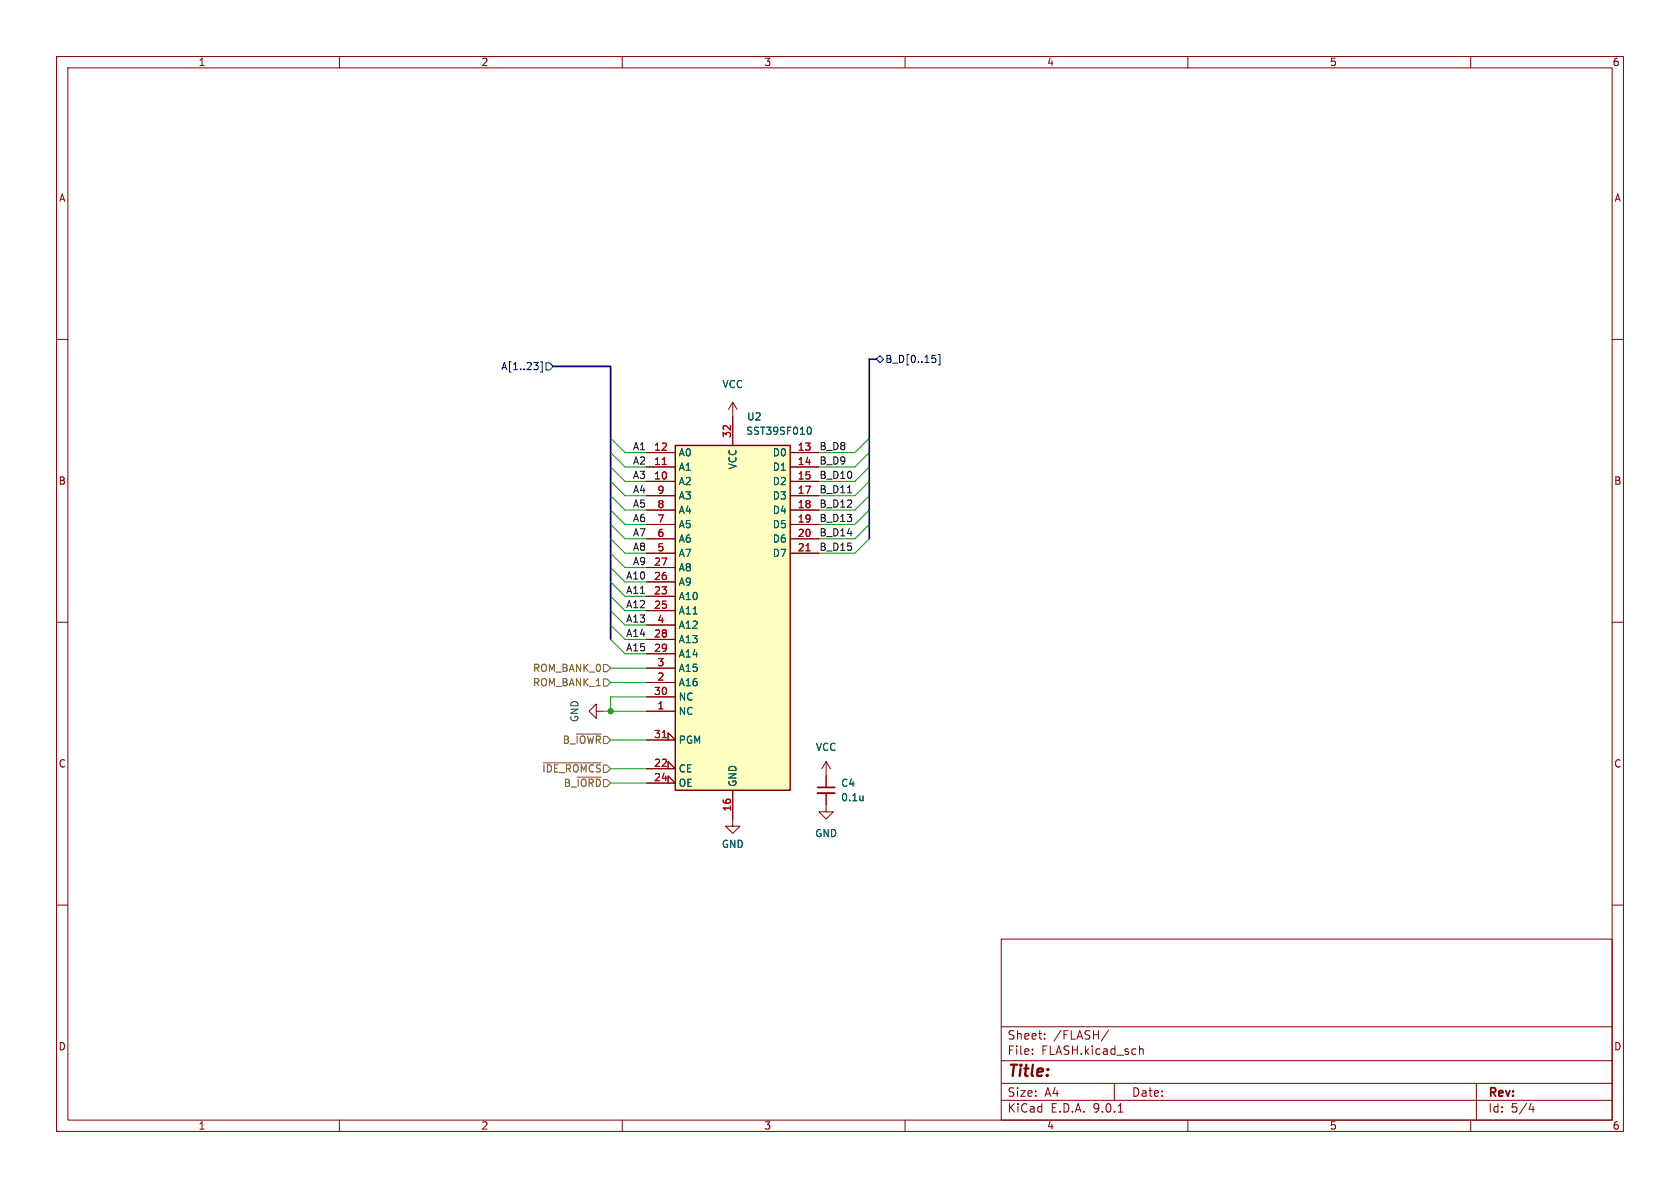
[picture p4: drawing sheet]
<svg xmlns="http://www.w3.org/2000/svg" width="297mm" height="210mm" viewBox="0 0 297 210" stroke-linecap="round" stroke-linejoin="round" font-family="sans-serif">
<g fill="none" stroke="#840000" stroke-width=".18">
<path d="M10 10h277v190h-277zM12 12h273v186h-273zM60 10v2M110 10v2M160 10v2M210 10v2M260 10v2M10 60h2M285 60h2M10 110h2M285 110h2M10 160h2"/>
<path d="M177 166h108v32h-108zM285 160h2M60 198v2M110 198v2M160 198v2M177 194.5h108M177 191.5h108M177 187.5h108M177 181.5h108M182.5 186.3v.1M182.5 185.5v.1M184.7 183.6v.1"/>
<path d="M184.7 182.8v.1M196 182.1l-1.3 2M197 191.5v3M197.7 196.6h.8M201.5 184.9v1.5M201.5 185.5l.2-.1 .3 .1 .1 .9M210 198v2M260 198v2M261 191.5v6.5M270.7 195l-.4 1.1h.9M271 195.6v1"/>
</g>
<path d="M119.4 78.7h20.3v61h-20.3z" fill="#ffffc2"/>
<path d="M119.4 78.7h20.3v61h-20.3z" fill="none" stroke="#840000" stroke-width=".25"/>
<g fill="none" stroke="#840000" stroke-width=".18">
<path d="M129.5 71.1v7.6M129.5 71.1l-.7 1.3M129.5 71.1l.8 1.3M114.3 80h5.1M114.3 82.6h5.1M114.3 85.1h5.1M114.3 87.6h5.1M114.3 90.2h5.1M114.3 92.7h5.1M114.3 95.3h5.1M114.3 97.8h5.1M139.7 80h5.1"/>
<path d="M139.7 82.6h5.1M139.7 85.1h5.1M139.7 87.6h5.1M139.7 90.2h5.1M139.7 92.7h5.1M139.7 95.3h5.1M139.7 97.8h5.1M114.3 100.3h5.1M114.3 102.9h5.1M114.3 105.4h5.1M114.3 108h5.1M114.3 110.5h5.1"/>
<path d="M114.3 113h5.1M114.3 115.6h5.1M114.3 118.1h5.1M105.4 125.7v-1.2l-1.3 1.2 1.3 1.3v-1.3h1.3M114.3 130.8h5.1l-1.3-1.3v1.3M114.3 135.9h5.1l-1.3-1.3v1.3M114.3 138.4h5.1l-1.3-1.2v1.2M114.3 120.7h5.1M114.3 123.2h5.1M114.3 125.7h5.1M129.5 139.7v6.4h1.3l-1.3 1.2-1.2-1.2h1.2M146 134.6l-.7 1.3"/>
<path d="M146 134.6l.8 1.3M146 134.6v4.6M146 140.2v3.3h1.3l-1.3 1.3-1.2-1.3h1.2"/>
</g>
<path d="M117.1 82.1h.7M142.5 97.4h.7M117.1 130.4h.7" fill="none" stroke="#a90000" stroke-width=".18"/>
<path d="M143 75.5a.68 .68 0 0 1 .4 .6 .68 .68 0 0 1-.4 .7M152.6 140.7v.8M152.6 141.4l-.1 .1" fill="none" stroke="#006464" stroke-width=".18"/>
<path d="M144.5 139.2h3.1" fill="none" stroke="#840000" stroke-width=".3"/>
<path d="M144.5 140.2h3.1" fill="none" stroke="#840000" stroke-width=".33"/>
<path d="M106.7 117.5h.6l.6 .6-.6 .6h-.6zM96 134.8h10.3M101.9 129.8h4.4M102 137.4h4.3M106.7 120h.6l.6 .7-.6 .6h-.6z" fill="none" stroke="#725600" stroke-width=".18"/>
<path d="M94.4 64.1h.7l-.4 .5M95.1 64.7v.5M95.6 64h.3v1.8h-.3M96.5 64.1h.7l.6 .7-.6 .6h-.7zM154.9 63.5l.7-.6 .6 .6-.6 .6zM164.8 62.8h.6M165.2 63.3l.3 .2v.3l-.3 .3M165.9 62.7h.3v1.8h-.3" fill="none" stroke="#000084" stroke-width=".18"/>
<path d="M149.8 87.1h.8" fill="none" stroke="#0f0f0f" stroke-width=".18"/>
<path d="M97.8 64.8h10.1v48.2M154.9 63.5h-1.2v31.8" fill="none" stroke="#000084" stroke-width=".3"/>
<g fill="none" stroke="#009600" stroke-width=".18">
<path d="M107.9 77.5l2.6 2.5h3.8M153.7 77.5l-2.6 2.5h-6.3M107.9 97.8l2.6 2.5h3.8M107.9 82.6l2.6 2.5h3.8M107.9 85.1l2.6 2.5h3.8M107.9 80l2.6 2.6h3.8M107.9 90.2l2.6 2.5h3.8M107.9 95.3l2.6 2.5h3.8M107.9 92.7l2.6 2.6h3.8M107.9 87.6l2.6 2.6h3.8M153.7 82.6l-2.6 2.5h-6.3M153.7 85.1l-2.6 2.5h-6.3"/>
<path d="M153.7 80l-2.6 2.6h-6.3M153.7 90.2l-2.6 2.5h-6.3M153.7 95.3l-2.6 2.5h-6.3M153.7 92.7l-2.6 2.6h-6.3M153.7 87.6l-2.6 2.6h-6.3M107.9 108l2.6 2.5h3.8M107.9 105.4l2.6 2.6h3.8M107.9 118.1h6.4M107.9 110.5l2.6 2.5h3.8M107.9 113l2.6 2.6h3.8M107.9 102.9l2.6 2.5h3.8M107.9 100.3l2.6 2.6h3.8"/>
<path d="M106.7 125.7h7.6M107.9 130.8h6.4M107.9 138.4h6.4M107.9 135.9h6.4M107.9 120.7h6.4M114.3 123.2h-6.4v2.5"/>
</g>
<circle cx="107.9" cy="125.7" r=".46" fill="#009600" stroke="#009600" stroke-width=".18"/>
<text font-size="2.8" fill="#840000" x="178" y="190.9">Title:</text>
<g font-size="2.1" fill="#840000">
<text x="178" y="184">Sheet:</text>
<text x="186.2" y="184">/FLASH/</text>
<text x="178" y="186.7">File:</text>
<text x="184.1" y="186.7">FLASH.kicad_sch</text>
<text x="178" y="196.9">KiCad</text>
<text x="178" y="194.1">Size:</text>
<text x="184.7" y="194.1">A4</text>
<text x="185.7" y="196.9">E.D.A.</text>
<text x="193.3" y="196.9">9.0.1</text>
<text x="200" y="194.1">Date:</text>
<text x="263" y="194.3">Rev:</text>
<text x="263" y="196.9">Id:</text>
<text x="267.1" y="196.9">5/4</text>
</g>
<g font-size="1.8" fill="#840000">
<text x="35" y="11.9">1</text>
<text x="85" y="11.9">2</text>
<text x="135" y="11.9">3</text>
<text x="185" y="11.9">4</text>
<text x="235" y="11.9">5</text>
<text x="285" y="11.9">6</text>
<text x="10.3" y="35.9">A</text>
<text x="285.3" y="35.9">A</text>
<text x="10.3" y="85.9">B</text>
<text x="285.3" y="85.9">B</text>
<text x="10.3" y="135.9">C</text>
<text x="285.3" y="135.9">C</text>
<text x="10.3" y="185.9">D</text>
<text x="285.3" y="185.9">D</text>
<text x="35" y="199.9">1</text>
<text x="85" y="199.9">2</text>
<text x="135" y="199.9">3</text>
<text x="185" y="199.9">4</text>
<text x="235" y="199.9">5</text>
<text x="285" y="199.9">6</text>
</g>
<g font-size="1.8" fill="#000084">
<text x="88.5" y="65.6">A[1..23]</text>
<text x="156.4" y="64.4">B_D[0..15]</text>
</g>
<g font-size="1.8" fill="#006464">
<text x="127.6" y="68.8">VCC</text>
<text x="131.8" y="77.1">SST39SF010</text>
<text x="132" y="74.5">U2</text>
<text x="119.9" y="80.9">A0</text>
<text x="119.9" y="83.4">A1</text>
<text x="130.4" y="83.1" transform="rotate(-90 130.4 83.1)">VCC</text>
<text x="136.5" y="80.9">D0</text>
<text x="136.5" y="83.4">D1</text>
<text x="119.9" y="86">A2</text>
<text x="119.9" y="88.5">A3</text>
<text x="136.5" y="86">D2</text>
<text x="136.5" y="88.5">D3</text>
<text x="119.9" y="91">A4</text>
<text x="119.9" y="93.6">A5</text>
<text x="136.5" y="91">D4</text>
<text x="136.5" y="93.6">D5</text>
<text x="119.9" y="96.1">A6</text>
<text x="119.9" y="98.7">A7</text>
<text x="119.9" y="101.2">A8</text>
<text x="136.5" y="96.1">D6</text>
<text x="136.5" y="98.7">D7</text>
<text x="119.9" y="103.7">A9</text>
<text x="119.9" y="106.3">A10</text>
<text x="119.9" y="108.8">A11</text>
<text x="119.9" y="111.4">A12</text>
<text x="119.9" y="113.9">A13</text>
<text x="119.9" y="116.4">A14</text>
<text x="119.9" y="119">A15</text>
<text x="119.9" y="121.5">A16</text>
<text x="119.9" y="124.1">NC</text>
<text x="102.5" y="127.8" transform="rotate(-90 102.5 127.8)">GND</text>
<text x="119.9" y="126.6">NC</text>
<text x="119.9" y="131.7">PGM</text>
<text x="119.9" y="136.8">CE</text>
<text x="144.1" y="132.9">VCC</text>
<text x="119.9" y="139.3">OE</text>
<text x="130.4" y="139.2" transform="rotate(-90 130.4 139.2)">GND</text>
<text x="148.6" y="139.3">C4</text>
<text x="148.6" y="141.8">0.1u</text>
<text x="144" y="148.2">GND</text>
<text x="127.5" y="150.1">GND</text>
</g>
<g font-size="1.8" fill="#a90000">
<text x="129.3" y="77.5" transform="rotate(-90 129.3 77.5)">32</text>
<text x="115.5" y="79.8">12</text>
<text x="115.5" y="82.3">11</text>
<text x="140.9" y="79.8">13</text>
<text x="140.9" y="82.3">14</text>
<text x="115.5" y="84.8">10</text>
<text x="116.1" y="87.4">9</text>
<text x="116.1" y="89.9">8</text>
<text x="140.9" y="84.8">15</text>
<text x="140.9" y="87.4">17</text>
<text x="140.9" y="89.9">18</text>
<text x="116.1" y="92.5">7</text>
<text x="116.1" y="95">6</text>
<text x="140.9" y="92.5">19</text>
<text x="140.9" y="95">20</text>
<text x="115.5" y="100.1">27</text>
<text x="116.1" y="97.5">5</text>
<text x="140.9" y="97.5">21</text>
<text x="115.5" y="102.6">26</text>
<text x="115.5" y="105.2">23</text>
<text x="115.5" y="107.7">25</text>
<text x="115.5" y="112.8">28</text>
<text x="116.1" y="110.2">4</text>
<text x="115.5" y="115.3">29</text>
<text x="116.1" y="117.9">3</text>
<text x="115.5" y="122.9">30</text>
<text x="116.1" y="120.4">2</text>
<text x="116.1" y="125.5">1</text>
<text x="115.5" y="130.6">31</text>
<text x="115.5" y="135.6">22</text>
<text x="115.5" y="138.2">24</text>
<text x="129.3" y="143.6" transform="rotate(-90 129.3 143.6)">16</text>
</g>
<g font-size="1.8" fill="#0f0f0f">
<text x="111.8" y="79.7">A1</text>
<text x="111.8" y="82.2">A2</text>
<text x="144.8" y="82.2">B_D9</text>
<text x="144.8" y="79.7">B_D8</text>
<text x="111.8" y="89.8">A5</text>
<text x="111.8" y="84.7">A3</text>
<text x="111.8" y="87.3">A4</text>
<text x="144.8" y="87.3">B_D11</text>
<text x="144.8" y="84.7">B_D10</text>
<text x="144.8" y="89.8">B_D12</text>
<text x="111.8" y="92.4">A6</text>
<text x="111.8" y="94.9">A7</text>
<text x="144.8" y="92.4">B_D13</text>
<text x="144.8" y="94.9">B_D14</text>
<text x="111.8" y="100">A9</text>
<text x="111.8" y="97.4">A8</text>
<text x="144.8" y="97.4">B_D15</text>
<text x="110.6" y="102.5">A10</text>
<text x="110.6" y="107.6">A12</text>
<text x="110.6" y="105.1">A11</text>
<text x="110.6" y="112.7">A14</text>
<text x="110.6" y="110.1">A13</text>
<text x="110.6" y="115.2">A15</text>
</g>
<g font-size="1.8" fill="#725600">
<text x="94.1" y="119">ROM_BANK_0</text>
<text x="94.1" y="121.5">ROM_BANK_1</text>
<text x="99.4" y="131.7">B_~{IOWR}</text>
<text x="95.8" y="136.8">~{IDE_ROMCS}</text>
<text x="99.6" y="139.3">B_~{IORD}</text>
</g>
</svg>
